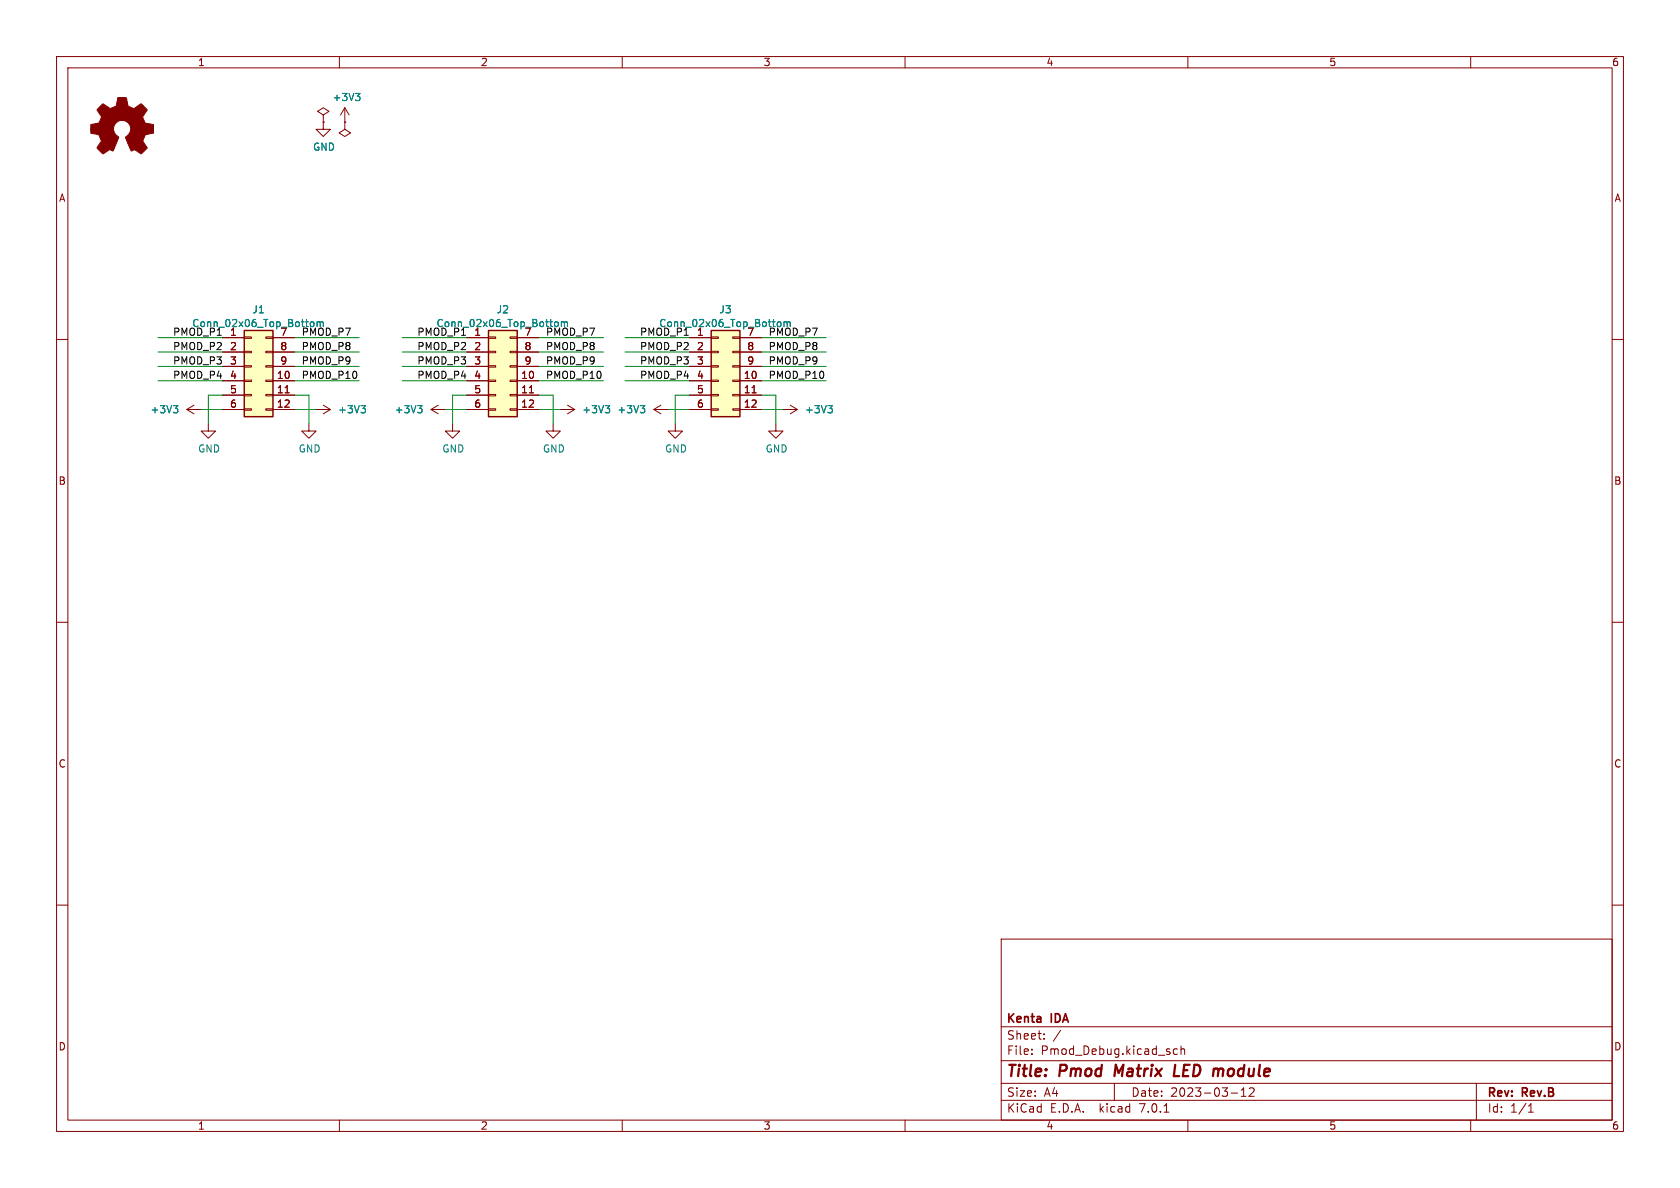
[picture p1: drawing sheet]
<svg xmlns="http://www.w3.org/2000/svg" width="297mm" height="210mm" viewBox="0 0 297 210" stroke-linecap="round" stroke-linejoin="round" font-family="sans-serif">
<g fill="none" stroke="#840000" stroke-width=".18">
<path d="M10 10h277v190h-277zM12 12h273v186h-273zM60 10v2M61 19.1l-.8 1.2M61 19.1v2.5M61 19.1l.7 1.2M110 10v2M160 10v2M210 10v2M260 10v2M57.1 20.3l1.1-.6-1.1-.6-1 .6 1 .6v1.3M57.1 21.6h.1"/>
<path d="M57.1 21.6v1.3h1.3l-1.3 1.2-1.2-1.2h1.2M61 21.6v1.3l1 .6-1 .6-1.1-.6 1.1-.6M61 21.6h.1M10 60h2M39.4 59.7h3.8M43.2 59.6h1.2v.2h-1.2zM47 59.6h1.3v.2h-1.3zM48.3 59.7h3.8M82.5 59.7h3.9M86.4 59.6h1.2v.2h-1.2zM90.2 59.6h1.2v.2h-1.2zM91.4 59.7h3.8"/>
<path d="M121.9 59.7h3.8M125.7 59.6h1.3v.2h-1.3zM129.5 59.6h1.3v.2h-1.3zM130.8 59.7h3.8M285 60h2M33 72.4h2.6M33 72.4l1.3 .8M34.3 71.6l-1.3 .8M36.8 74.9v1.3h1.3l-1.3 1.3-1.2-1.3h1.2M39.4 72.4h3.8M39.4 67.3h3.8M39.4 69.9h3.8"/>
<path d="M39.4 62.2h3.8M39.4 64.8h3.8M43.2 72.3h1.2v.2h-1.2zM43.2 69.7h1.2v.3h-1.2zM43.2 67.2h1.2v.2h-1.2zM43.2 64.6h1.2v.3h-1.2zM43.2 62.1h1.2v.3h-1.2zM47 72.3h1.3v.2h-1.3zM47 69.7h1.3v.3h-1.3zM47 67.2h1.3v.2h-1.3zM47 64.6h1.3v.3h-1.3zM47 62.1h1.3v.3h-1.3z"/>
<path d="M48.3 72.4h3.8M48.3 67.3h3.8M48.3 69.9h3.8M48.3 62.2h3.8M48.3 64.8h3.8M50.4 69.4h.7M54.6 74.9v1.3h1.3l-1.3 1.3-1.3-1.3h1.3M55.9 72.4h2.5M57.1 71.6l1.3 .8M58.4 72.4l-1.3 .8M76.2 72.4l1.3 .8M76.2 72.4h2.5"/>
<path d="M77.5 71.6l-1.3 .8M80 74.9v1.3h1.3l-1.3 1.3-1.3-1.3h1.3M82.5 72.4h3.9M82.5 67.3h3.9M82.5 69.9h3.9M82.5 62.2h3.9M82.5 64.8h3.9M86.4 72.3h1.2v.2h-1.2zM86.4 69.7h1.2v.3h-1.2zM86.4 67.2h1.2v.2h-1.2zM86.4 64.6h1.2v.3h-1.2zM86.4 62.1h1.2v.3h-1.2z"/>
<path d="M90.2 72.3h1.2v.2h-1.2zM90.2 69.7h1.2v.3h-1.2zM90.2 67.2h1.2v.2h-1.2zM90.2 64.6h1.2v.3h-1.2zM90.2 62.1h1.2v.3h-1.2zM91.4 72.4h3.8M91.4 67.3h3.8M91.4 69.9h3.8M91.4 62.2h3.8M91.4 64.8h3.8M93.6 69.4h.7M97.8 74.9v1.3h1.3l-1.3 1.3-1.3-1.3h1.3"/>
<path d="M99.1 72.4h2.5M100.3 71.6l1.3 .8M101.6 72.4l-1.3 .8M115.6 72.4h2.5M115.6 72.4l1.2 .8M116.8 71.6l-1.2 .8M119.4 74.9v1.3h1.2l-1.2 1.3-1.3-1.3h1.3M121.9 72.4h3.8M121.9 67.3h3.8M121.9 69.9h3.8M121.9 62.2h3.8M121.9 64.8h3.8"/>
<path d="M125.7 72.3h1.3v.2h-1.3zM125.7 69.7h1.3v.3h-1.3zM125.7 67.2h1.3v.2h-1.3zM125.7 64.6h1.3v.3h-1.3zM125.7 62.1h1.3v.3h-1.3zM129.5 72.3h1.3v.2h-1.3zM129.5 69.7h1.3v.3h-1.3zM129.5 67.2h1.3v.2h-1.3zM129.5 64.6h1.3v.3h-1.3zM129.5 62.1h1.3v.3h-1.3zM130.8 72.4h3.8M130.8 67.3h3.8"/>
<path d="M130.8 69.9h3.8M130.8 62.2h3.8M130.8 64.8h3.8M133 69.4h.7M137.2 74.9v1.3h1.2l-1.2 1.3-1.3-1.3h1.3M138.4 72.4h2.6M139.7 71.6l1.3 .8M141 72.4l-1.3 .8M10 110h2M285 110h2M10 160h2M285 160h2"/>
<path d="M177 166h108v32h-108zM60 198v2M110 198v2M160 198v2M177 194.5h108M177 191.5h108M177 187.5h108M177 181.5h108M182.4 186.3v.1M182.4 185.5v.1M184.6 183.6v.1M184.6 182.8v.1"/>
<path d="M197 191.5v3M205.8 196.6h.8M208.1 185.5l-.4-.1-.3 .3v.4l.2 .2h.5M208.8 185.5l.2-.1 .4 .1v.9M208.8 184.9v1.5M210 198v2M217.6 193.2h1.2M219.4 193.8h.9M219.4 192.7l.5-.4v1.5M220.9 192.4l.5-.1 .2 .1 .1 .3-.9 1.1h.9M260 198v2M261 191.5v6.5"/>
<path d="M270.2 196.6h.9M270.2 195.5l.4-.4v1.5"/>
</g>
<path d="M207.8 188.2l-.3 2h1" fill="none" stroke="#840000" stroke-width=".4"/>
<g fill="none" stroke="#008484" stroke-width=".18">
<path d="M62.9 16.5h.7l-.4 .5M63.4 17l.2 .2v.3l-.2 .3M55 57l.3-.1 .2 .1v.6M56.1 57l.3-.1 .2 .2M56.1 56.9v.8M56.6 57.1l.2-.2 .3 .1v.7M56.6 57.1v.6M98.2 57l.3-.1 .1 .1v.6M99.2 57l.4-.1 .2 .2M99.2 56.9v.8M99.8 57.1l.2-.2 .3 .1v.7M99.8 57.1v.6"/>
<path d="M137.5 57l.3-.1 .2 .1v.6M138.6 57l.4-.1 .2 .2M138.6 56.9v.8M139.2 57.1l.1-.2 .3 .1 .1 .7M139.2 57.1v.6M30.7 71.7h.7l-.4 .5M31.2 72.2l.2 .2v.3l-.2 .3M63.8 71.7h.8l-.4 .5M64.4 72.2l.2 .2v.3l-.2 .3M73.8 71.7h.8l-.4 .5M74.4 72.2l.2 .2v.3l-.2 .3M107 71.7h.8l-.4 .5"/>
<path d="M107.5 72.2l.3 .2v.3l-.3 .3M113.2 71.7h.8l-.4 .5M113.7 72.2l.3 .2v.3l-.3 .3M146.4 71.7h.7l-.4 .5M146.9 72.2l.2 .2v.3l-.2 .3"/>
</g>
<g fill="#ffffc2" stroke="#ffffc2" stroke-width=".18">
<path d="M43.2 58.4h5.1v15.3h-5.1z"/>
<path d="M125.7 58.4h5.1v15.3h-5.1z"/>
<path d="M86.4 58.4h5v15.3h-5z"/>
</g>
<path d="M43.2 58.4h5.1v15.3h-5.1zM86.4 58.4h5v15.3h-5zM125.7 58.4h5.1v15.3h-5.1z" fill="none" stroke="#840000" stroke-width=".25"/>
<path d="M17.9 18.6l.3-.3 .9 .6a.62 .62 0 0 0 1 0l.2-.1a1.62 1.62 0 0 0 .5-1.3l.1-.3 1.4 .1 .2 .7a.74 .74 0 0 0 .7 1l.5 .2 1.3-.9 1 1.1-.4 .7a.75 .75 0 0 0-.1 1.2l.2 .4 1.4 .3 .1 1.5-1.5 .3v.1a1.23 1.23 0 0 0-.3 1.2l.6 1-.1 .2-1 .9-.8-.5a.54 .54 0 0 0-.8 0l-1.1-2.4a2.33 2.33 0 0 0 .9-1.9 1.54 1.54 0 0 0-2.5-.7 1.54 1.54 0 0 0 .4 2.6l-1.1 2.4a.69 .69 0 0 0-1.1 .1l-.6 .4-1.1-1.1 .8-1.2-.2-.5a.71 .71 0 0 0-.9-.7l-.7-.2v-1.5l.4-.1a1.11 1.11 0 0 0 1.2-.7 .72 .72 0 0 0-.2-1.2l-.4-.6z" fill="#840000" stroke="#840000" stroke-width=".18"/>
<g fill="none" stroke="#008400" stroke-width=".18">
<path d="M27.9 59.7h11.5M52.1 59.7h11.4M71.1 59.7h11.4M95.2 59.7h11.5M110.5 59.7h11.4M134.6 59.7h11.4M27.9 62.2h11.5M27.9 64.8h11.5M27.9 67.3h11.5M35.6 72.4h3.8M39.4 69.9h-2.6v5M52.1 72.4h3.8"/>
<path d="M52.1 62.2h11.4M52.1 64.8h11.4M52.1 67.3h11.4M52.1 69.9h2.5v5M71.1 62.2h11.4M71.1 64.8h11.4M71.1 67.3h11.4M78.7 72.4h3.8M82.5 69.9h-2.5v5M95.2 72.4h3.9M95.2 62.2h11.5M95.2 64.8h11.5"/>
<path d="M95.2 67.3h11.5M95.2 69.9h2.6v5M110.5 62.2h11.4M110.5 64.8h11.4M110.5 67.3h11.4M118.1 72.4h3.8M121.9 69.9h-2.5v5M134.6 72.4h3.8M134.6 62.2h11.4M134.6 64.8h11.4M134.6 67.3h11.4M134.6 69.9h2.6v5"/>
</g>
<g font-size="2.8" fill="#840000">
<text x="178" y="190.8">Title:</text>
<text x="187.4" y="190.8">Pmod</text>
<text x="197.7" y="190.8">Matrix</text>
<text x="208.8" y="190.8">LED module</text>
</g>
<g font-size="2.1" fill="#840000">
<text x="178" y="183.9">Sheet:</text>
<text x="178" y="181.1">Kenta</text>
<text x="186" y="181.1">IDA</text>
<text x="186.2" y="183.9">/</text>
<text x="178" y="186.6">File:</text>
<text x="184" y="186.6">Pmod_Debug.kicad_sch</text>
<text x="178" y="196.8">KiCad</text>
<text x="178" y="194">Size:</text>
<text x="184.6" y="194">A4</text>
<text x="185.7" y="196.8">E.D.A.</text>
<text x="194.4" y="196.8">kicad</text>
<text x="200" y="194">Date:</text>
<text x="201.5" y="196.8">7.0.1</text>
<text x="206.9" y="194">2023-03-12</text>
<text x="263" y="194.2">Rev:</text>
<text x="263" y="196.8">Id:</text>
<text x="267" y="196.8">1/1</text>
<text x="269.2" y="194.2">Rev.B</text>
</g>
<g font-size="1.8" fill="#840000">
<text x="35" y="11.8">1</text>
<text x="85" y="11.8">2</text>
<text x="135" y="11.8">3</text>
<text x="185" y="11.8">4</text>
<text x="235" y="11.8">5</text>
<text x="285" y="11.8">6</text>
<text x="10.4" y="35.8">A</text>
<text x="285.4" y="35.8">A</text>
<text x="40.6" y="59.4">1</text>
<text x="49.5" y="59.4">7</text>
<text x="83.8" y="59.4">1</text>
<text x="92.7" y="59.4">7</text>
<text x="123.2" y="59.4">1</text>
<text x="132" y="59.4">7</text>
<text x="40.6" y="62">2</text>
<text x="40.6" y="64.5">3</text>
<text x="49.5" y="62">8</text>
<text x="49.5" y="64.5">9</text>
<text x="83.8" y="62">2</text>
<text x="83.8" y="64.5">3</text>
<text x="92.7" y="62">8</text>
<text x="92.7" y="64.5">9</text>
<text x="123.2" y="62">2</text>
<text x="123.2" y="64.5">3</text>
<text x="132" y="62">8</text>
<text x="132" y="64.5">9</text>
<text x="40.6" y="67.1">4</text>
<text x="40.6" y="69.6">5</text>
<text x="48.9" y="67.1">10</text>
<text x="48.9" y="69.6">11</text>
<text x="83.8" y="67.1">4</text>
<text x="83.8" y="69.6">5</text>
<text x="92.1" y="67.1">10</text>
<text x="92.1" y="69.6">11</text>
<text x="123.2" y="67.1">4</text>
<text x="123.2" y="69.6">5</text>
<text x="131.4" y="67.1">10</text>
<text x="131.4" y="69.6">11</text>
<text x="40.6" y="72.1">6</text>
<text x="48.9" y="72.1">12</text>
<text x="83.8" y="72.1">6</text>
<text x="92.1" y="72.1">12</text>
<text x="123.2" y="72.1">6</text>
<text x="131.4" y="72.1">12</text>
<text x="10.3" y="85.8">B</text>
<text x="285.3" y="85.8">B</text>
<text x="10.3" y="135.8">C</text>
<text x="285.3" y="135.8">C</text>
<text x="10.3" y="185.8">D</text>
<text x="285.3" y="185.8">D</text>
<text x="35" y="199.8">1</text>
<text x="85" y="199.8">2</text>
<text x="135" y="199.8">3</text>
<text x="185" y="199.8">4</text>
<text x="235" y="199.8">5</text>
<text x="285" y="199.8">6</text>
</g>
<g font-size="1.8" fill="#008484">
<text x="58.7" y="18">+3V3</text>
<text x="55.3" y="26.8">GND</text>
<text x="30.5" y="59.4">PMOD_P1</text>
<text x="33.9" y="58">Conn_02x06_Top_Bottom</text>
<text x="44.6" y="55.5">J1</text>
<text x="53.3" y="59.4">PMOD_P7</text>
<text x="73.7" y="59.4">PMOD_P1</text>
<text x="77.1" y="58">Conn_02x06_Top_Bottom</text>
<text x="87.7" y="55.5">J2</text>
<text x="96.5" y="59.4">PMOD_P7</text>
<text x="113" y="59.4">PMOD_P1</text>
<text x="116.5" y="58">Conn_02x06_Top_Bottom</text>
<text x="127.1" y="55.5">J3</text>
<text x="135.9" y="59.4">PMOD_P7</text>
<text x="26.5" y="73.2">+3V3</text>
<text x="59.7" y="73.2">+3V3</text>
<text x="69.7" y="73.2">+3V3</text>
<text x="102.9" y="73.2">+3V3</text>
<text x="109.1" y="73.2">+3V3</text>
<text x="142.2" y="73.2">+3V3</text>
<text x="35" y="80.1">GND</text>
<text x="52.7" y="80.1">GND</text>
<text x="78.1" y="80.1">GND</text>
<text x="95.9" y="80.1">GND</text>
<text x="117.5" y="80.1">GND</text>
<text x="135.3" y="80.1">GND</text>
</g>
<g font-size="1.8">
<text x="30.5" y="64.5">PMOD_P3</text>
<text x="30.5" y="62">PMOD_P2</text>
<text x="53.3" y="64.5">PMOD_P9</text>
<text x="53.3" y="62">PMOD_P8</text>
<text x="73.7" y="64.5">PMOD_P3</text>
<text x="73.7" y="62">PMOD_P2</text>
<text x="96.5" y="62">PMOD_P8</text>
<text x="96.5" y="64.5">PMOD_P9</text>
<text x="113" y="64.5">PMOD_P3</text>
<text x="113" y="62">PMOD_P2</text>
<text x="135.9" y="64.5">PMOD_P9</text>
<text x="135.9" y="62">PMOD_P8</text>
<text x="30.5" y="67">PMOD_P4</text>
<text x="53.3" y="67">PMOD_P10</text>
<text x="73.7" y="67">PMOD_P4</text>
<text x="96.5" y="67">PMOD_P10</text>
<text x="113" y="67">PMOD_P4</text>
<text x="135.9" y="67">PMOD_P10</text>
</g>
</svg>
